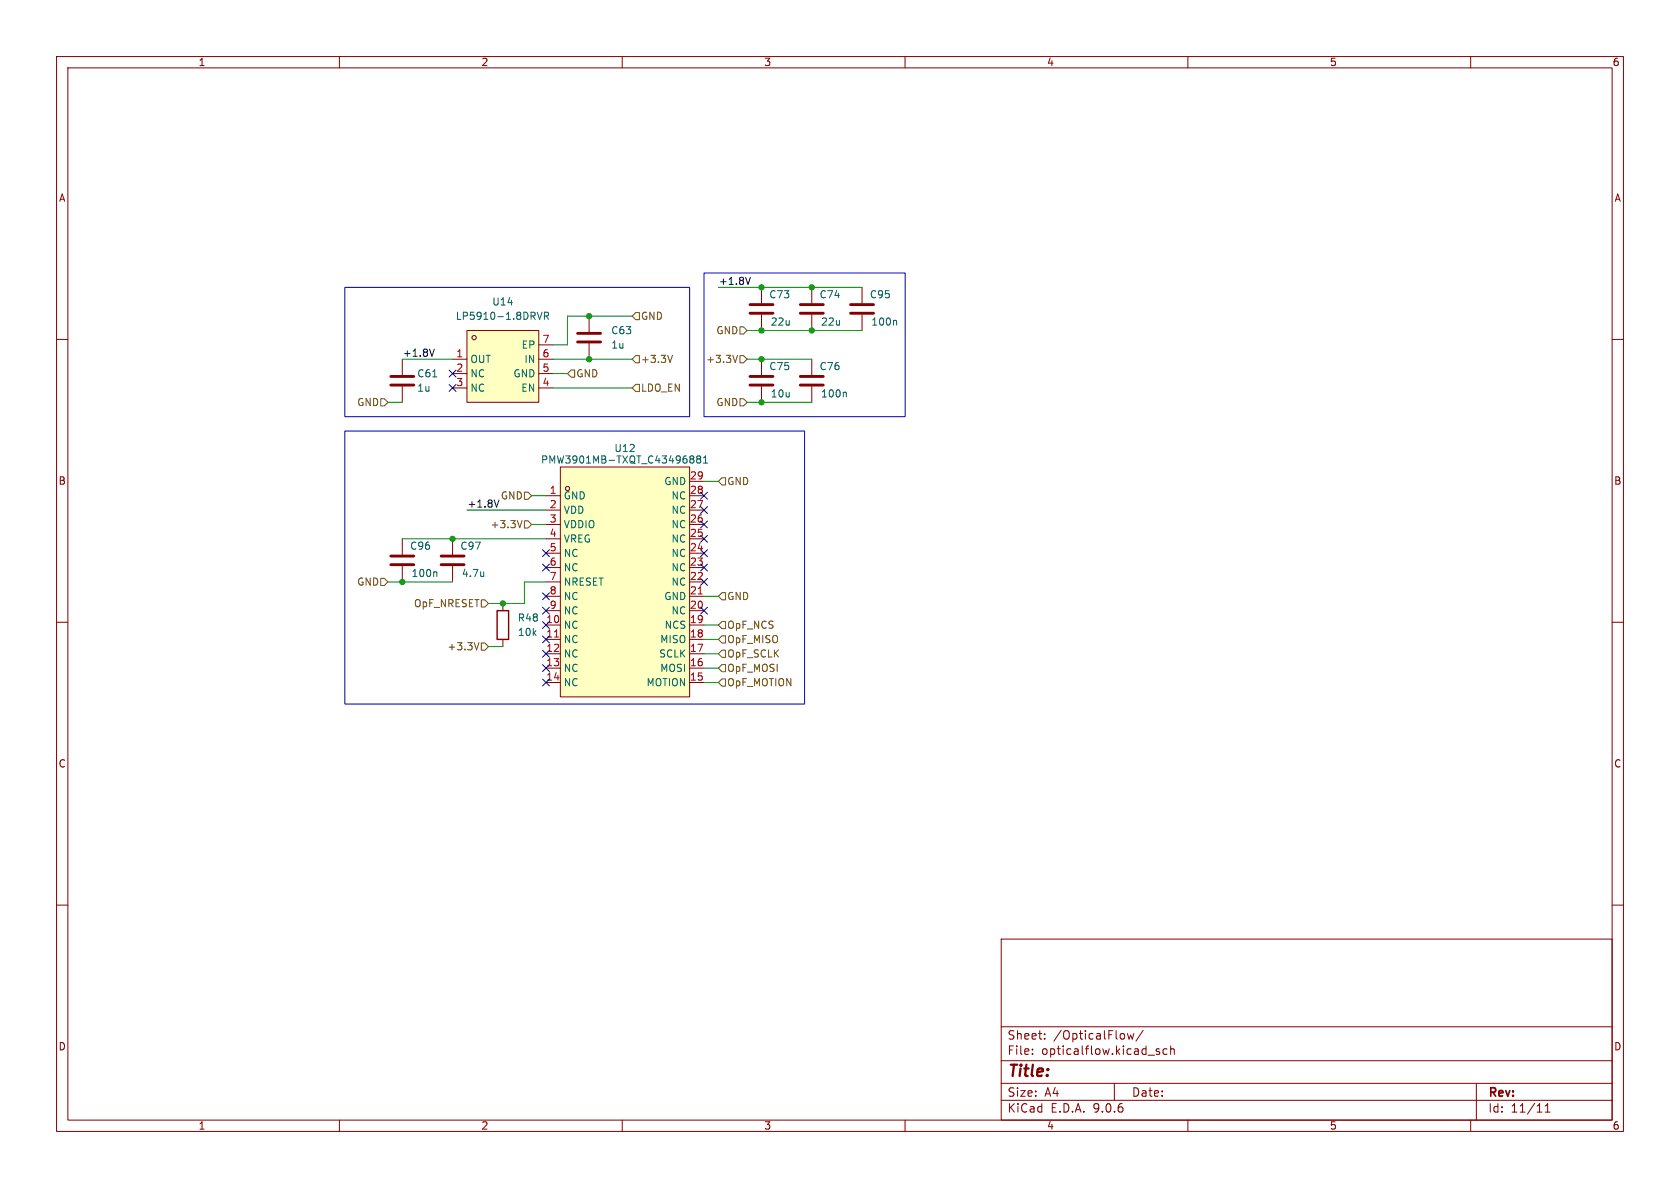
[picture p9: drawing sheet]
(kicad_sch
 (version 20250114)
 (generator "eeschema")
 (generator_version "9.0")
 (paper "A4")
 (lib_symbols
  (symbol "Device:C"
   (pin_numbers (hide yes))
   (pin_names
    (offset 0.254)) (exclude_from_sim no) (in_bom yes) (on_board yes)
   (property "Reference" "C" (at 0.635 2.54 0) (effects (font (size 1.27 1.27)) (justify left)))
   (property "Value" "C" (at 0.635 -2.54 0) (effects (font (size 1.27 1.27)) (justify left)))
   (property "Footprint" "" (at 0.9652 -3.81 0) (effects (font (size 1.27 1.27)) (hide yes)))
   (property "Datasheet" "~" (at 0 0 0) (effects (font (size 1.27 1.27)) (hide yes)))
   (property "Description" "Unpolarized capacitor" (at 0 0 0) (effects (font (size 1.27 1.27)) (hide yes)))
   (symbol "C_0_1"
    (polyline (pts (xy -2.032 0.762) (xy 2.032 0.762)) (stroke (width 0.508) (type default)) (fill (type none)))
    (polyline (pts (xy -2.032 -0.762) (xy 2.032 -0.762)) (stroke (width 0.508) (type default)) (fill (type none))))
   (symbol "C_1_1"
    (pin passive line (at 0 3.81 270) (length 2.794) (name "~" (effects (font (size 1.27 1.27)))) (number "1" (effects (font (size 1.27 1.27)))))
    (pin passive line (at 0 -3.81 90) (length 2.794) (name "~" (effects (font (size 1.27 1.27)))) (number "2" (effects (font (size 1.27 1.27))))))
   (embedded_fonts no))
  (symbol "Device:R"
   (pin_numbers (hide yes))
   (pin_names
    (offset 0)) (exclude_from_sim no) (in_bom yes) (on_board yes)
   (property "Reference" "R" (at 2.032 0 90) (effects (font (size 1.27 1.27))))
   (property "Value" "R" (at 0 0 90) (effects (font (size 1.27 1.27))))
   (property "Footprint" "" (at -1.778 0 90) (effects (font (size 1.27 1.27)) (hide yes)))
   (property "Datasheet" "~" (at 0 0 0) (effects (font (size 1.27 1.27)) (hide yes)))
   (property "Description" "Resistor" (at 0 0 0) (effects (font (size 1.27 1.27)) (hide yes)))
   (symbol "R_0_1"
    (rectangle (start -1.016 -2.54) (end 1.016 2.54) (stroke (width 0.254) (type default)) (fill (type none))))
   (symbol "R_1_1"
    (pin passive line (at 0 3.81 270) (length 1.27) (name "~" (effects (font (size 1.27 1.27)))) (number "1" (effects (font (size 1.27 1.27)))))
    (pin passive line (at 0 -3.81 90) (length 1.27) (name "~" (effects (font (size 1.27 1.27)))) (number "2" (effects (font (size 1.27 1.27))))))
   (embedded_fonts no))
  (symbol "Library:LP5910-1.8DRVR" (exclude_from_sim no) (in_bom yes) (on_board yes)
   (property "Reference" "U" (at 0 8.89 0) (effects (font (size 1.27 1.27))))
   (property "Value" "LP5910-1.8DRVR" (at 0 -8.89 0) (effects (font (size 1.27 1.27))))
   (property "Footprint" "Library:WSON-6_L2.0-W2.0-P0.65-TL-EP" (at 0 -11.43 0) (effects (font (size 1.27 1.27)) (hide yes)))
   (property "Datasheet" "https://www.lcsc.com/datasheet/C2867568.pdf" (at 0 -13.97 0) (effects (font (size 1.27 1.27)) (hide yes)))
   (property "Description" "" (at 0 0 0) (effects (font (size 1.27 1.27)) (hide yes)))
   (property "Manufacturer" "TI(德州仪器)" (at 0 -16.51 0) (effects (font (size 1.27 1.27)) (hide yes)))
   (property "MPN" "LP5910-1.8DRVR" (at 0 -19.05 0) (effects (font (size 1.27 1.27)) (hide yes)))
   (property "LCSC Part" "C2867568" (at 0 -21.59 0) (effects (font (size 1.27 1.27)) (hide yes)))
   (symbol "LP5910-1.8DRVR_0_1"
    (rectangle (start -6.35 6.35) (end 6.35 -6.35) (stroke (width 0) (type default)) (fill (type background)))
    (circle (center -5.08 5.08) (radius 0.38) (stroke (width 0) (type default)) (fill (type none)))
    (pin unspecified line (at -8.89 1.27 0) (length 2.54) (name "OUT" (effects (font (size 1.27 1.27)))) (number "1" (effects (font (size 1.27 1.27)))))
    (pin unspecified line (at -8.89 -1.27 0) (length 2.54) (name "NC" (effects (font (size 1.27 1.27)))) (number "2" (effects (font (size 1.27 1.27)))))
    (pin unspecified line (at -8.89 -3.81 0) (length 2.54) (name "NC" (effects (font (size 1.27 1.27)))) (number "3" (effects (font (size 1.27 1.27)))))
    (pin unspecified line (at 8.89 3.81 180) (length 2.54) (name "EP" (effects (font (size 1.27 1.27)))) (number "7" (effects (font (size 1.27 1.27)))))
    (pin unspecified line (at 8.89 1.27 180) (length 2.54) (name "IN" (effects (font (size 1.27 1.27)))) (number "6" (effects (font (size 1.27 1.27)))))
    (pin unspecified line (at 8.89 -1.27 180) (length 2.54) (name "GND" (effects (font (size 1.27 1.27)))) (number "5" (effects (font (size 1.27 1.27)))))
    (pin unspecified line (at 8.89 -3.81 180) (length 2.54) (name "EN" (effects (font (size 1.27 1.27)))) (number "4" (effects (font (size 1.27 1.27))))))
   (embedded_fonts no))
  (symbol "Library:PMW3901MB-TXQT_C43496881" (exclude_from_sim no) (in_bom yes) (on_board yes)
   (property "Reference" "U" (at 0 22.86 0) (effects (font (size 1.27 1.27))))
   (property "Value" "PMW3901MB-TXQT_C43496881" (at 0 -22.86 0) (effects (font (size 1.27 1.27))))
   (property "Footprint" "Library:COB-28_L6.0-W6.0-P0.65-TL-EP" (at 0 -25.4 0) (effects (font (size 1.27 1.27)) (hide yes)))
   (property "Datasheet" "https://www.lcsc.com/datasheet/C43496881.pdf" (at 0 -27.94 0) (effects (font (size 1.27 1.27)) (hide yes)))
   (property "Description" "" (at 0 0 0) (effects (font (size 1.27 1.27)) (hide yes)))
   (property "Manufacturer" "PixArt (原相科技)" (at 0 -30.48 0) (effects (font (size 1.27 1.27)) (hide yes)))
   (property "MPN" "PMW3901MB-TXQT" (at 0 -33.02 0) (effects (font (size 1.27 1.27)) (hide yes)))
   (property "LCSC Part" "C43496881" (at 0 -35.56 0) (effects (font (size 1.27 1.27)) (hide yes)))
   (symbol "PMW3901MB-TXQT_C43496881_0_1"
    (rectangle (start -11.43 20.32) (end 11.43 -20.32) (stroke (width 0) (type default)) (fill (type background)))
    (circle (center -10.16 16.51) (radius 0.38) (stroke (width 0) (type default)) (fill (type none)))
    (pin unspecified line (at -13.97 15.24 0) (length 2.54) (name "GND" (effects (font (size 1.27 1.27)))) (number "1" (effects (font (size 1.27 1.27)))))
    (pin unspecified line (at -13.97 12.7 0) (length 2.54) (name "VDD" (effects (font (size 1.27 1.27)))) (number "2" (effects (font (size 1.27 1.27)))))
    (pin unspecified line (at -13.97 10.16 0) (length 2.54) (name "VDDIO" (effects (font (size 1.27 1.27)))) (number "3" (effects (font (size 1.27 1.27)))))
    (pin unspecified line (at -13.97 7.62 0) (length 2.54) (name "VREG" (effects (font (size 1.27 1.27)))) (number "4" (effects (font (size 1.27 1.27)))))
    (pin unspecified line (at -13.97 5.08 0) (length 2.54) (name "NC" (effects (font (size 1.27 1.27)))) (number "5" (effects (font (size 1.27 1.27)))))
    (pin unspecified line (at -13.97 2.54 0) (length 2.54) (name "NC" (effects (font (size 1.27 1.27)))) (number "6" (effects (font (size 1.27 1.27)))))
    (pin unspecified line (at -13.97 0 0) (length 2.54) (name "NRESET" (effects (font (size 1.27 1.27)))) (number "7" (effects (font (size 1.27 1.27)))))
    (pin unspecified line (at -13.97 -2.54 0) (length 2.54) (name "NC" (effects (font (size 1.27 1.27)))) (number "8" (effects (font (size 1.27 1.27)))))
    (pin unspecified line (at -13.97 -5.08 0) (length 2.54) (name "NC" (effects (font (size 1.27 1.27)))) (number "9" (effects (font (size 1.27 1.27)))))
    (pin unspecified line (at -13.97 -7.62 0) (length 2.54) (name "NC" (effects (font (size 1.27 1.27)))) (number "10" (effects (font (size 1.27 1.27)))))
    (pin unspecified line (at -13.97 -10.16 0) (length 2.54) (name "NC" (effects (font (size 1.27 1.27)))) (number "11" (effects (font (size 1.27 1.27)))))
    (pin unspecified line (at -13.97 -12.7 0) (length 2.54) (name "NC" (effects (font (size 1.27 1.27)))) (number "12" (effects (font (size 1.27 1.27)))))
    (pin unspecified line (at -13.97 -15.24 0) (length 2.54) (name "NC" (effects (font (size 1.27 1.27)))) (number "13" (effects (font (size 1.27 1.27)))))
    (pin unspecified line (at -13.97 -17.78 0) (length 2.54) (name "NC" (effects (font (size 1.27 1.27)))) (number "14" (effects (font (size 1.27 1.27)))))
    (pin unspecified line (at 13.97 17.78 180) (length 2.54) (name "GND" (effects (font (size 1.27 1.27)))) (number "29" (effects (font (size 1.27 1.27)))))
    (pin unspecified line (at 13.97 15.24 180) (length 2.54) (name "NC" (effects (font (size 1.27 1.27)))) (number "28" (effects (font (size 1.27 1.27)))))
    (pin unspecified line (at 13.97 12.7 180) (length 2.54) (name "NC" (effects (font (size 1.27 1.27)))) (number "27" (effects (font (size 1.27 1.27)))))
    (pin unspecified line (at 13.97 10.16 180) (length 2.54) (name "NC" (effects (font (size 1.27 1.27)))) (number "26" (effects (font (size 1.27 1.27)))))
    (pin unspecified line (at 13.97 7.62 180) (length 2.54) (name "NC" (effects (font (size 1.27 1.27)))) (number "25" (effects (font (size 1.27 1.27)))))
    (pin unspecified line (at 13.97 5.08 180) (length 2.54) (name "NC" (effects (font (size 1.27 1.27)))) (number "24" (effects (font (size 1.27 1.27)))))
    (pin unspecified line (at 13.97 2.54 180) (length 2.54) (name "NC" (effects (font (size 1.27 1.27)))) (number "23" (effects (font (size 1.27 1.27)))))
    (pin unspecified line (at 13.97 0 180) (length 2.54) (name "NC" (effects (font (size 1.27 1.27)))) (number "22" (effects (font (size 1.27 1.27)))))
    (pin unspecified line (at 13.97 -2.54 180) (length 2.54) (name "GND" (effects (font (size 1.27 1.27)))) (number "21" (effects (font (size 1.27 1.27)))))
    (pin unspecified line (at 13.97 -5.08 180) (length 2.54) (name "NC" (effects (font (size 1.27 1.27)))) (number "20" (effects (font (size 1.27 1.27)))))
    (pin unspecified line (at 13.97 -7.62 180) (length 2.54) (name "NCS" (effects (font (size 1.27 1.27)))) (number "19" (effects (font (size 1.27 1.27)))))
    (pin unspecified line (at 13.97 -10.16 180) (length 2.54) (name "MISO" (effects (font (size 1.27 1.27)))) (number "18" (effects (font (size 1.27 1.27)))))
    (pin unspecified line (at 13.97 -12.7 180) (length 2.54) (name "SCLK" (effects (font (size 1.27 1.27)))) (number "17" (effects (font (size 1.27 1.27)))))
    (pin unspecified line (at 13.97 -15.24 180) (length 2.54) (name "MOSI" (effects (font (size 1.27 1.27)))) (number "16" (effects (font (size 1.27 1.27)))))
    (pin unspecified line (at 13.97 -17.78 180) (length 2.54) (name "MOTION" (effects (font (size 1.27 1.27)))) (number "15" (effects (font (size 1.27 1.27))))))
   (embedded_fonts no)))
 (rectangle
  (start 60.96 50.8)
  (end 121.92 73.66)
  (stroke (width 0) (type default))
  (fill (type none)))
 (rectangle
  (start 60.96 76.2)
  (end 142.24 124.46)
  (stroke (width 0) (type default))
  (fill (type none)))
 (rectangle
  (start 124.46 48.26)
  (end 160.02 73.66)
  (stroke (width 0) (type default))
  (fill (type none)))
 (junction
  (at 134.62 71.12)
  (diameter 0)
  (color 0 0 0 0))
 (junction
  (at 104.14 63.5)
  (diameter 0)
  (color 0 0 0 0))
 (junction
  (at 143.51 58.42)
  (diameter 0)
  (color 0 0 0 0))
 (junction
  (at 134.62 58.42)
  (diameter 0)
  (color 0 0 0 0))
 (junction
  (at 134.62 63.5)
  (diameter 0)
  (color 0 0 0 0))
 (junction
  (at 88.9 106.68)
  (diameter 0)
  (color 0 0 0 0))
 (junction
  (at 134.62 50.8)
  (diameter 0)
  (color 0 0 0 0))
 (junction
  (at 143.51 50.8)
  (diameter 0)
  (color 0 0 0 0))
 (junction
  (at 71.12 102.87)
  (diameter 0)
  (color 0 0 0 0))
 (junction
  (at 104.14 55.88)
  (diameter 0)
  (color 0 0 0 0))
 (junction
  (at 80.01 95.25)
  (diameter 0)
  (color 0 0 0 0))
 (no_connect
  (at 124.46 90.17))
 (no_connect
  (at 96.52 110.49))
 (no_connect
  (at 96.52 120.65))
 (no_connect
  (at 80.01 66.04))
 (no_connect
  (at 124.46 97.79))
 (no_connect
  (at 96.52 107.95))
 (no_connect
  (at 96.52 118.11))
 (no_connect
  (at 124.46 95.25))
 (no_connect
  (at 96.52 97.79))
 (no_connect
  (at 124.46 107.95))
 (no_connect
  (at 124.46 92.71))
 (no_connect
  (at 96.52 100.33))
 (no_connect
  (at 96.52 115.57))
 (no_connect
  (at 124.46 102.87))
 (no_connect
  (at 96.52 105.41))
 (no_connect
  (at 124.46 87.63))
 (no_connect
  (at 96.52 113.03))
 (no_connect
  (at 124.46 100.33))
 (no_connect
  (at 80.01 68.58))
 (wire
  (pts (xy 134.62 63.5) (xy 143.51 63.5))
  (stroke (width 0) (type default)))
 (wire
  (pts (xy 100.33 60.96) (xy 97.79 60.96))
  (stroke (width 0) (type default)))
 (wire
  (pts (xy 71.12 63.5) (xy 80.01 63.5))
  (stroke (width 0) (type default)))
 (wire
  (pts (xy 124.46 113.03) (xy 127 113.03))
  (stroke (width 0) (type default)))
 (wire
  (pts (xy 100.33 55.88) (xy 104.14 55.88))
  (stroke (width 0) (type default)))
 (wire
  (pts (xy 71.12 102.87) (xy 80.01 102.87))
  (stroke (width 0) (type default)))
 (wire
  (pts (xy 127 50.8) (xy 134.62 50.8))
  (stroke (width 0) (type default)))
 (wire
  (pts (xy 92.71 102.87) (xy 96.52 102.87))
  (stroke (width 0) (type default)))
 (wire
  (pts (xy 134.62 58.42) (xy 143.51 58.42))
  (stroke (width 0) (type default)))
 (wire
  (pts (xy 124.46 105.41) (xy 127 105.41))
  (stroke (width 0) (type default)))
 (wire
  (pts (xy 86.36 106.68) (xy 88.9 106.68))
  (stroke (width 0) (type default)))
 (wire
  (pts (xy 97.79 68.58) (xy 111.76 68.58))
  (stroke (width 0) (type default)))
 (wire
  (pts (xy 124.46 118.11) (xy 127 118.11))
  (stroke (width 0) (type default)))
 (wire
  (pts (xy 132.08 63.5) (xy 134.62 63.5))
  (stroke (width 0) (type default)))
 (wire
  (pts (xy 68.58 71.12) (xy 71.12 71.12))
  (stroke (width 0) (type default)))
 (wire
  (pts (xy 92.71 106.68) (xy 88.9 106.68))
  (stroke (width 0) (type default)))
 (wire
  (pts (xy 132.08 71.12) (xy 134.62 71.12))
  (stroke (width 0) (type default)))
 (wire
  (pts (xy 132.08 58.42) (xy 134.62 58.42))
  (stroke (width 0) (type default)))
 (wire
  (pts (xy 82.55 90.17) (xy 96.52 90.17))
  (stroke (width 0) (type default)))
 (wire
  (pts (xy 92.71 102.87) (xy 92.71 106.68))
  (stroke (width 0) (type default)))
 (wire
  (pts (xy 124.46 120.65) (xy 127 120.65))
  (stroke (width 0) (type default)))
 (wire
  (pts (xy 124.46 110.49) (xy 127 110.49))
  (stroke (width 0) (type default)))
 (wire
  (pts (xy 104.14 55.88) (xy 111.76 55.88))
  (stroke (width 0) (type default)))
 (wire
  (pts (xy 124.46 115.57) (xy 127 115.57))
  (stroke (width 0) (type default)))
 (wire
  (pts (xy 134.62 50.8) (xy 143.51 50.8))
  (stroke (width 0) (type default)))
 (wire
  (pts (xy 124.46 85.09) (xy 127 85.09))
  (stroke (width 0) (type default)))
 (wire
  (pts (xy 71.12 95.25) (xy 80.01 95.25))
  (stroke (width 0) (type default)))
 (wire
  (pts (xy 134.62 71.12) (xy 143.51 71.12))
  (stroke (width 0) (type default)))
 (wire
  (pts (xy 68.58 102.87) (xy 71.12 102.87))
  (stroke (width 0) (type default)))
 (wire
  (pts (xy 100.33 55.88) (xy 100.33 60.96))
  (stroke (width 0) (type default)))
 (wire
  (pts (xy 143.51 58.42) (xy 152.4 58.42))
  (stroke (width 0) (type default)))
 (wire
  (pts (xy 97.79 63.5) (xy 104.14 63.5))
  (stroke (width 0) (type default)))
 (wire
  (pts (xy 80.01 95.25) (xy 96.52 95.25))
  (stroke (width 0) (type default)))
 (wire
  (pts (xy 86.36 114.3) (xy 88.9 114.3))
  (stroke (width 0) (type default)))
 (wire
  (pts (xy 93.98 87.63) (xy 96.52 87.63))
  (stroke (width 0) (type default)))
 (wire
  (pts (xy 143.51 50.8) (xy 152.4 50.8))
  (stroke (width 0) (type default)))
 (wire
  (pts (xy 97.79 66.04) (xy 100.33 66.04))
  (stroke (width 0) (type default)))
 (wire
  (pts (xy 104.14 63.5) (xy 111.76 63.5))
  (stroke (width 0) (type default)))
 (wire
  (pts (xy 93.98 92.71) (xy 96.52 92.71))
  (stroke (width 0) (type default)))
 (label "+1.8V"
  (at 71.12 63.5 0)
  (effects (font (size 1.27 1.27)) (justify left bottom)))
 (label "+1.8V"
  (at 82.55 90.17 0)
  (effects (font (size 1.27 1.27)) (justify left bottom)))
 (label "+1.8V"
  (at 127 50.8 0)
  (effects (font (size 1.27 1.27)) (justify left bottom)))
 (hierarchical_label "OpF_SCLK"
  (shape input)
  (at 127 115.57 0)
  (effects (font (size 1.27 1.27)) (justify left)))
 (hierarchical_label "GND"
  (shape input)
  (at 111.76 55.88 0)
  (effects (font (size 1.27 1.27)) (justify left)))
 (hierarchical_label "LDO_EN"
  (shape input)
  (at 111.76 68.58 0)
  (effects (font (size 1.27 1.27)) (justify left)))
 (hierarchical_label "GND"
  (shape input)
  (at 127 105.41 0)
  (effects (font (size 1.27 1.27)) (justify left)))
 (hierarchical_label "GND"
  (shape input)
  (at 68.58 71.12 180)
  (effects (font (size 1.27 1.27)) (justify right)))
 (hierarchical_label "OpF_NCS"
  (shape input)
  (at 127 110.49 0)
  (effects (font (size 1.27 1.27)) (justify left)))
 (hierarchical_label "+3.3V"
  (shape input)
  (at 132.08 63.5 180)
  (effects (font (size 1.27 1.27)) (justify right)))
 (hierarchical_label "GND"
  (shape input)
  (at 132.08 71.12 180)
  (effects (font (size 1.27 1.27)) (justify right)))
 (hierarchical_label "GND"
  (shape input)
  (at 127 85.09 0)
  (effects (font (size 1.27 1.27)) (justify left)))
 (hierarchical_label "GND"
  (shape input)
  (at 68.58 102.87 180)
  (effects (font (size 1.27 1.27)) (justify right)))
 (hierarchical_label "GND"
  (shape input)
  (at 93.98 87.63 180)
  (effects (font (size 1.27 1.27)) (justify right)))
 (hierarchical_label "+3.3V"
  (shape input)
  (at 86.36 114.3 180)
  (effects (font (size 1.27 1.27)) (justify right)))
 (hierarchical_label "GND"
  (shape input)
  (at 100.33 66.04 0)
  (effects (font (size 1.27 1.27)) (justify left)))
 (hierarchical_label "OpF_MISO"
  (shape input)
  (at 127 113.03 0)
  (effects (font (size 1.27 1.27)) (justify left)))
 (hierarchical_label "GND"
  (shape input)
  (at 132.08 58.42 180)
  (effects (font (size 1.27 1.27)) (justify right)))
 (hierarchical_label "OpF_NRESET"
  (shape input)
  (at 86.36 106.68 180)
  (effects (font (size 1.27 1.27)) (justify right)))
 (hierarchical_label "+3.3V"
  (shape input)
  (at 93.98 92.71 180)
  (effects (font (size 1.27 1.27)) (justify right)))
 (hierarchical_label "+3.3V"
  (shape input)
  (at 111.76 63.5 0)
  (effects (font (size 1.27 1.27)) (justify left)))
 (hierarchical_label "OpF_MOTION"
  (shape input)
  (at 127 120.65 0)
  (effects (font (size 1.27 1.27)) (justify left)))
 (hierarchical_label "OpF_MOSI"
  (shape input)
  (at 127 118.11 0)
  (effects (font (size 1.27 1.27)) (justify left)))
 (symbol
  (lib_id "Device:C")
  (at 71.12 99.06 0)
  (unit 1)
  (exclude_from_sim no)
  (in_bom yes)
  (on_board yes)
  (dnp no)
  (property "Reference" "C96" (at 72.39 96.52 0) (effects (font (size 1.27 1.27)) (justify left)))
  (property "Value" "100n" (at 72.644 101.346 0) (effects (font (size 1.27 1.27)) (justify left)))
  (property "Footprint" "" (at 72.0852 102.87 0) (effects (font (size 1.27 1.27)) (hide yes)))
  (property "Datasheet" "~" (at 71.12 99.06 0) (effects (font (size 1.27 1.27)) (hide yes)))
  (property "Description" "Unpolarized capacitor" (at 71.12 99.06 0) (effects (font (size 1.27 1.27)) (hide yes)))
  (pin "2")
  (pin "1"))
 (symbol
  (lib_id "Device:C")
  (at 80.01 99.06 0)
  (unit 1)
  (exclude_from_sim no)
  (in_bom yes)
  (on_board yes)
  (dnp no)
  (property "Reference" "C97" (at 81.28 96.52 0) (effects (font (size 1.27 1.27)) (justify left)))
  (property "Value" "4.7u" (at 81.534 101.346 0) (effects (font (size 1.27 1.27)) (justify left)))
  (property "Footprint" "" (at 80.9752 102.87 0) (effects (font (size 1.27 1.27)) (hide yes)))
  (property "Datasheet" "~" (at 80.01 99.06 0) (effects (font (size 1.27 1.27)) (hide yes)))
  (property "Description" "Unpolarized capacitor" (at 80.01 99.06 0) (effects (font (size 1.27 1.27)) (hide yes)))
  (pin "2")
  (pin "1"))
 (symbol
  (lib_id "Device:C")
  (at 134.62 67.31 0)
  (unit 1)
  (exclude_from_sim no)
  (in_bom yes)
  (on_board yes)
  (dnp no)
  (property "Reference" "C75" (at 135.89 64.77 0) (effects (font (size 1.27 1.27)) (justify left)))
  (property "Value" "10u" (at 136.144 69.596 0) (effects (font (size 1.27 1.27)) (justify left)))
  (property "Footprint" "" (at 135.5852 71.12 0) (effects (font (size 1.27 1.27)) (hide yes)))
  (property "Datasheet" "~" (at 134.62 67.31 0) (effects (font (size 1.27 1.27)) (hide yes)))
  (property "Description" "Unpolarized capacitor" (at 134.62 67.31 0) (effects (font (size 1.27 1.27)) (hide yes)))
  (pin "2")
  (pin "1"))
 (symbol
  (lib_id "Device:C")
  (at 143.51 54.61 0)
  (unit 1)
  (exclude_from_sim no)
  (in_bom yes)
  (on_board yes)
  (dnp no)
  (property "Reference" "C74" (at 144.78 52.07 0) (effects (font (size 1.27 1.27)) (justify left)))
  (property "Value" "22u" (at 145.034 56.896 0) (effects (font (size 1.27 1.27)) (justify left)))
  (property "Footprint" "" (at 144.4752 58.42 0) (effects (font (size 1.27 1.27)) (hide yes)))
  (property "Datasheet" "~" (at 143.51 54.61 0) (effects (font (size 1.27 1.27)) (hide yes)))
  (property "Description" "Unpolarized capacitor" (at 143.51 54.61 0) (effects (font (size 1.27 1.27)) (hide yes)))
  (pin "2")
  (pin "1"))
 (symbol
  (lib_id "Device:C")
  (at 134.62 54.61 0)
  (unit 1)
  (exclude_from_sim no)
  (in_bom yes)
  (on_board yes)
  (dnp no)
  (property "Reference" "C73" (at 135.89 52.07 0) (effects (font (size 1.27 1.27)) (justify left)))
  (property "Value" "22u" (at 136.144 56.896 0) (effects (font (size 1.27 1.27)) (justify left)))
  (property "Footprint" "" (at 135.5852 58.42 0) (effects (font (size 1.27 1.27)) (hide yes)))
  (property "Datasheet" "~" (at 134.62 54.61 0) (effects (font (size 1.27 1.27)) (hide yes)))
  (property "Description" "Unpolarized capacitor" (at 134.62 54.61 0) (effects (font (size 1.27 1.27)) (hide yes)))
  (pin "2")
  (pin "1"))
 (symbol
  (lib_id "Device:C")
  (at 104.14 59.69 0)
  (unit 1)
  (exclude_from_sim no)
  (in_bom yes)
  (on_board yes)
  (dnp no)
  (fields_autoplaced yes)
  (property "Reference" "C63" (at 107.95 58.4199 0) (effects (font (size 1.27 1.27)) (justify left)))
  (property "Value" "1u" (at 107.95 60.9599 0) (effects (font (size 1.27 1.27)) (justify left)))
  (property "Footprint" "" (at 105.1052 63.5 0) (effects (font (size 1.27 1.27)) (hide yes)))
  (property "Datasheet" "~" (at 104.14 59.69 0) (effects (font (size 1.27 1.27)) (hide yes)))
  (property "Description" "Unpolarized capacitor" (at 104.14 59.69 0) (effects (font (size 1.27 1.27)) (hide yes)))
  (pin "1")
  (pin "2"))
 (symbol
  (lib_id "Device:C")
  (at 71.12 67.31 0)
  (unit 1)
  (exclude_from_sim no)
  (in_bom yes)
  (on_board yes)
  (dnp no)
  (property "Reference" "C61" (at 73.66 66.04 0) (effects (font (size 1.27 1.27)) (justify left)))
  (property "Value" "1u" (at 73.66 68.58 0) (effects (font (size 1.27 1.27)) (justify left)))
  (property "Footprint" "" (at 72.0852 71.12 0) (effects (font (size 1.27 1.27)) (hide yes)))
  (property "Datasheet" "~" (at 71.12 67.31 0) (effects (font (size 1.27 1.27)) (hide yes)))
  (property "Description" "Unpolarized capacitor" (at 71.12 67.31 0) (effects (font (size 1.27 1.27)) (hide yes)))
  (pin "1")
  (pin "2"))
 (symbol
  (lib_id "Device:C")
  (at 152.4 54.61 0)
  (unit 1)
  (exclude_from_sim no)
  (in_bom yes)
  (on_board yes)
  (dnp no)
  (property "Reference" "C95" (at 153.67 52.07 0) (effects (font (size 1.27 1.27)) (justify left)))
  (property "Value" "100n" (at 153.924 56.896 0) (effects (font (size 1.27 1.27)) (justify left)))
  (property "Footprint" "" (at 153.3652 58.42 0) (effects (font (size 1.27 1.27)) (hide yes)))
  (property "Datasheet" "~" (at 152.4 54.61 0) (effects (font (size 1.27 1.27)) (hide yes)))
  (property "Description" "Unpolarized capacitor" (at 152.4 54.61 0) (effects (font (size 1.27 1.27)) (hide yes)))
  (pin "2")
  (pin "1"))
 (symbol
  (lib_id "Library:PMW3901MB-TXQT_C43496881")
  (at 110.49 102.87 0)
  (unit 1)
  (exclude_from_sim no)
  (in_bom yes)
  (on_board yes)
  (dnp no)
  (property "Reference" "U12" (at 110.49 79.248 0) (effects (font (size 1.27 1.27))))
  (property "Value" "PMW3901MB-TXQT_C43496881" (at 110.49 81.28 0) (effects (font (size 1.27 1.27))))
  (property "Footprint" "Library:COB-28_L6.0-W6.0-P0.65-TL-EP" (at 110.49 128.27 0) (effects (font (size 1.27 1.27)) (hide yes)))
  (property "Datasheet" "https://www.lcsc.com/datasheet/C43496881.pdf" (at 110.49 130.81 0) (effects (font (size 1.27 1.27)) (hide yes)))
  (property "Description" "" (at 110.49 102.87 0) (effects (font (size 1.27 1.27)) (hide yes)))
  (property "Manufacturer" "PixArt (原相科技)" (at 110.49 133.35 0) (effects (font (size 1.27 1.27)) (hide yes)))
  (property "MPN" "PMW3901MB-TXQT" (at 110.49 135.89 0) (effects (font (size 1.27 1.27)) (hide yes)))
  (property "LCSC Part" "C43496881" (at 110.49 138.43 0) (effects (font (size 1.27 1.27)) (hide yes)))
  (pin "1")
  (pin "4")
  (pin "3")
  (pin "5")
  (pin "2")
  (pin "6")
  (pin "29")
  (pin "27")
  (pin "10")
  (pin "7")
  (pin "9")
  (pin "11")
  (pin "12")
  (pin "13")
  (pin "14")
  (pin "8")
  (pin "28")
  (pin "23")
  (pin "26")
  (pin "25")
  (pin "24")
  (pin "22")
  (pin "21")
  (pin "20")
  (pin "17")
  (pin "15")
  (pin "18")
  (pin "16")
  (pin "19"))
 (symbol
  (lib_id "Device:C")
  (at 143.51 67.31 0)
  (unit 1)
  (exclude_from_sim no)
  (in_bom yes)
  (on_board yes)
  (dnp no)
  (property "Reference" "C76" (at 144.78 64.77 0) (effects (font (size 1.27 1.27)) (justify left)))
  (property "Value" "100n" (at 145.034 69.596 0) (effects (font (size 1.27 1.27)) (justify left)))
  (property "Footprint" "" (at 144.4752 71.12 0) (effects (font (size 1.27 1.27)) (hide yes)))
  (property "Datasheet" "~" (at 143.51 67.31 0) (effects (font (size 1.27 1.27)) (hide yes)))
  (property "Description" "Unpolarized capacitor" (at 143.51 67.31 0) (effects (font (size 1.27 1.27)) (hide yes)))
  (pin "2")
  (pin "1"))
 (symbol
  (lib_id "Library:LP5910-1.8DRVR")
  (at 88.9 64.77 0)
  (unit 1)
  (exclude_from_sim no)
  (in_bom yes)
  (on_board yes)
  (dnp no)
  (fields_autoplaced yes)
  (property "Reference" "U14" (at 88.9 53.34 0) (effects (font (size 1.27 1.27))))
  (property "Value" "LP5910-1.8DRVR" (at 88.9 55.88 0) (effects (font (size 1.27 1.27))))
  (property "Footprint" "Library:WSON-6_L2.0-W2.0-P0.65-TL-EP" (at 88.9 76.2 0) (effects (font (size 1.27 1.27)) (hide yes)))
  (property "Datasheet" "https://www.lcsc.com/datasheet/C2867568.pdf" (at 88.9 78.74 0) (effects (font (size 1.27 1.27)) (hide yes)))
  (property "Description" "" (at 88.9 64.77 0) (effects (font (size 1.27 1.27)) (hide yes)))
  (property "Manufacturer" "TI(德州仪器)" (at 88.9 81.28 0) (effects (font (size 1.27 1.27)) (hide yes)))
  (property "MPN" "LP5910-1.8DRVR" (at 88.9 83.82 0) (effects (font (size 1.27 1.27)) (hide yes)))
  (property "LCSC Part" "C2867568" (at 88.9 86.36 0) (effects (font (size 1.27 1.27)) (hide yes)))
  (pin "6")
  (pin "3")
  (pin "4")
  (pin "1")
  (pin "7")
  (pin "5")
  (pin "2"))
 (symbol
  (lib_id "Device:R")
  (at 88.9 110.49 0)
  (unit 1)
  (exclude_from_sim no)
  (in_bom yes)
  (on_board yes)
  (dnp no)
  (fields_autoplaced yes)
  (property "Reference" "R48" (at 91.44 109.2199 0) (effects (font (size 1.27 1.27)) (justify left)))
  (property "Value" "10k" (at 91.44 111.7599 0) (effects (font (size 1.27 1.27)) (justify left)))
  (property "Footprint" "" (at 87.122 110.49 90) (effects (font (size 1.27 1.27)) (hide yes)))
  (property "Datasheet" "~" (at 88.9 110.49 0) (effects (font (size 1.27 1.27)) (hide yes)))
  (property "Description" "Resistor" (at 88.9 110.49 0) (effects (font (size 1.27 1.27)) (hide yes)))
  (pin "1")
  (pin "2")))
